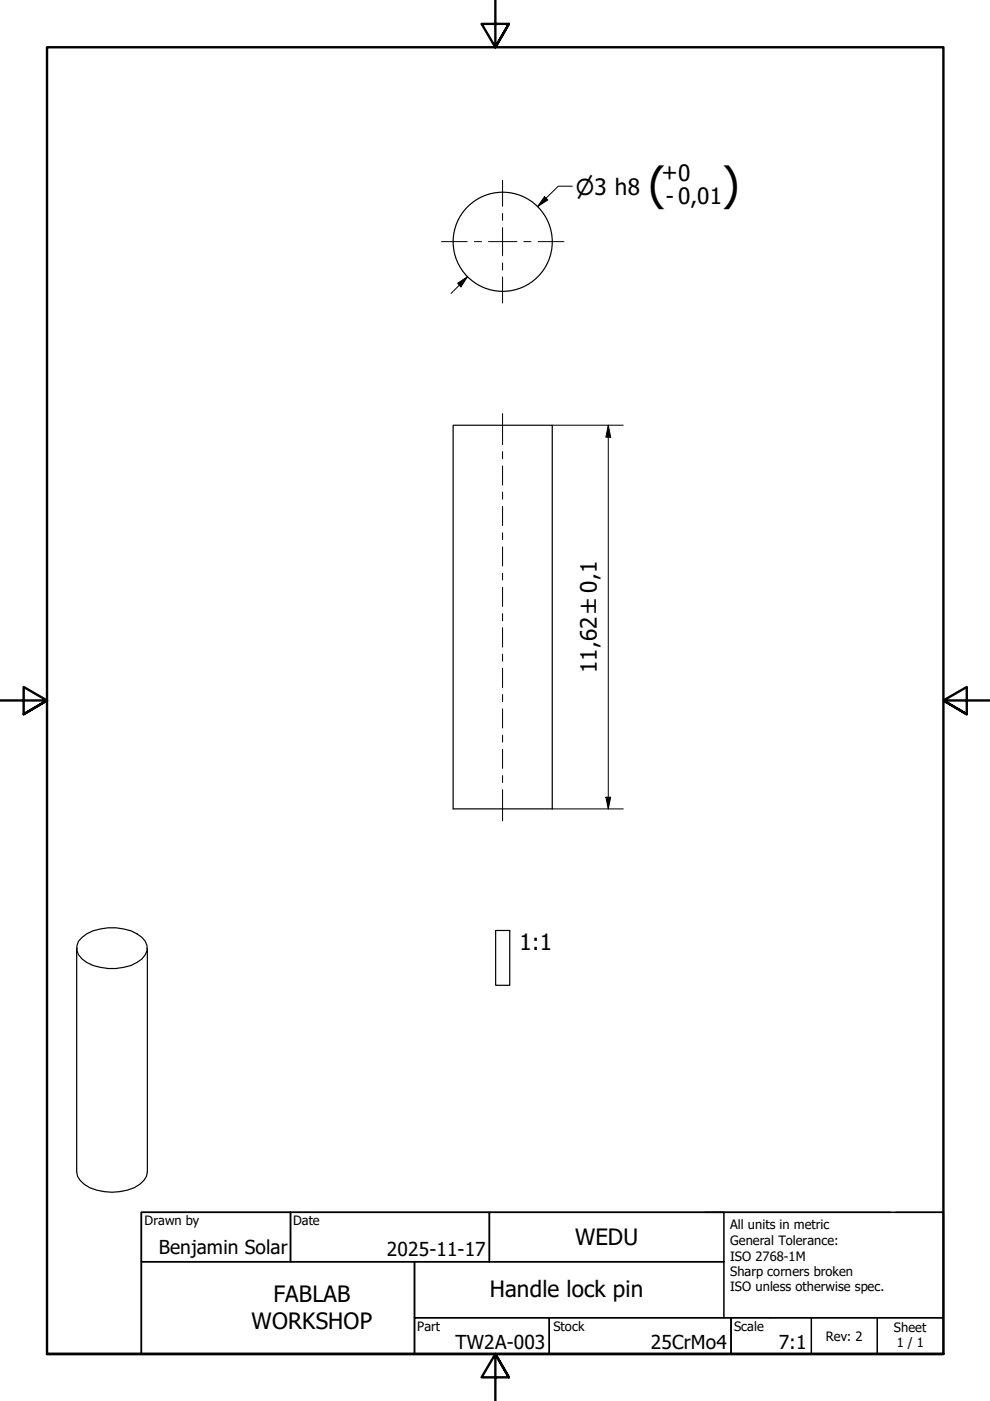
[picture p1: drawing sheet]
<svg xmlns="http://www.w3.org/2000/svg" width="210mm" height="297mm" viewBox="0 0 210 297" stroke-linecap="round" stroke-linejoin="round" font-family="sans-serif">
<!-- layer: Visible (ISO) -->
<g fill="none" stroke="#000" stroke-width=".25">
<path d="M96.1 90.2h21v81.3h-21zM17.4 198.7a10.8 10.8 0 0 1 12.7 0 2.89 2.89 0 0 1 0 4.6 10.8 10.8 0 0 1-12.7 0 2.89 2.89 0 0 1 0-4.6zM105.1 197.3h3v11.6h-3zM16.3 201v47.5a4.3 4.3 0 0 0 2.7 3.3 11.5 11.5 0 0 0 10.6-.7l.9-.8 .6-.9 .1-.9v-47.5"/>
<circle cx="106.6" cy="51.3" r="10.5"/>
</g>
<!-- layer: Border (ISO) -->
<path d="M105 0v10l-2.9-4.9h5.8l-2.9 4.9 2.9-4.9M0 148.5h10l-5-2.8v5.7l5-2.9-5 2.9M210 148.5h-10l5-2.8v5.7l-5-2.9 5 2.9M10 287.1v-277.1h190v277.1h-190h190M107.9 292l-2.9-4.9 2.9 4.9h-5.8l2.9-4.9v9.9" fill="none" stroke="#000" stroke-width=".51"/>
<!-- layer: Title (ISO) -->
<g fill="none" stroke="#000" stroke-width=".32">
<path d="M30 257h31.6v10.5h-31.6zM61.6 257h42.2v10.5h-42.2zM103.8 257h49.7v10.5h-49.7zM149.5 257h39.3M190 257h10v22.4h-112.1v-11.9h65.6M200 257h-170v30.1h170M30 267.5h57.9v19.6h-57.9zM87.9 279.4h28.6v7.7h-28.6zM116.5 279.4h38.5v7.7h-38.5zM153.5 267.5v11.9M155 279.4h45v7.7h-45zM172 279.4v7.7"/>
<path d="M186 279.4v7.7"/>
</g>
<!-- layer: Centerline (ISO) -->
<g fill="none" stroke="#000" stroke-width=".21">
<path d="M106.6 87.7v6.6M106.6 95.7v1.6M106.6 98.8v4.1M106.6 104.3v1.5M106.6 107.4v4M106.6 113v1.4M106.6 115.9v4.1M106.6 121.5v1.5M106.6 124.5v4.1M106.6 130.1v1.5M106.6 133.1v4.1M106.6 138.7v1.5"/>
<path d="M106.6 141.7v4.1M106.6 147.2v1.6M106.6 150.3v4.1M106.6 155.9v1.4M106.6 158.9v4M106.6 164.5v1.4M106.6 167.4v6.6"/>
</g>
<!-- layer: Center Mark (ISO) -->
<path d="M106.6 38.2v5.5M93.6 51.2h5.5M100.6 51.2h1.5M103.6 51.2h6M106.6 45.3v1.4M106.6 48.2v6M106.6 55.7v1.6M106.6 58.7v5.5M111.1 51.2h1.5M114.1 51.2h5.5" fill="none" stroke="#000" stroke-width=".21"/>
<!-- layer: Dimension (ISO) -->
<path d="M121.3 39.5h-2.9l-4.4 4.3M99.1 58.7l-3.5 3.5M115.4 41.7l.7 .7-2.1 1.4zM97 60.1l2.1-1.4-1.4 2.1zM117.1 90.2h15M129 90.2l.5 2.5h-1zM129 90.2v81.3M117.1 171.5h15M128.5 169h1l-.5 2.5z" fill="none" stroke="#000" stroke-width=".21"/>
<path d="M115.4 41.7l.7 .7-2.1 1.4zM97 60.1l2.1-1.4-1.4 2.1zM129 90.2l.5 2.5h-1zM128.5 169h1l-.5 2.5z" fill="#000"/>
<g font-size="9.6">
<text x="137.5" y="42.3">(</text>
<text x="153.1" y="42.3">)</text>
</g>
<g font-size="4.8">
<text x="140.3" y="38.1">+0</text>
<text x="141.2" y="43.4">- 0,01</text>
<text x="126.6" y="142.7" transform="rotate(-90 126.6 142.7)">11,62 ±0,1</text>
<text x="110.2" y="201.5">1:1</text>
<text x="121.9" y="264">WEDU</text>
<text x="103.8" y="274.9">Handle lock pin</text>
<text x="53.3" y="281.9">WORKSHOP</text>
<text x="58" y="276.1">FABLAB</text>
</g>
<text font-size="4.6" x="122.1" y="41.4">⌀3 h8</text>
<g font-size="4.1">
<text x="33.7" y="265.9">Benjamin Solar</text>
<text x="82" y="266.4">2025-11-17</text>
<text x="96.6" y="286.1">TW2A-003</text>
<text x="138" y="285.9">25CrMo4</text>
<text x="165.1" y="286.1">7:1</text>
</g>
<g font-size="2.7">
<text x="30.7" y="259.8">Drawn by</text>
<text x="62.2" y="259.6">Date</text>
<text x="154.8" y="260.7">All units in metric</text>
<text x="154.8" y="264">General Tolerance:</text>
<text x="154.8" y="267.3">ISO 2768-1M</text>
<text x="154.8" y="270.6">Sharp corners broken</text>
<text x="154.8" y="273.8">ISO unless otherwise spec.</text>
<text x="88.5" y="282.2">Part</text>
<text x="117.3" y="282.2">Stock</text>
<text x="155.6" y="282.2">Scale</text>
<text x="175.1" y="284.2">Rev: 2</text>
<text x="189.5" y="282.4">Sheet</text>
<text x="190.1" y="285.7">1 / 1</text>
</g>
</svg>
